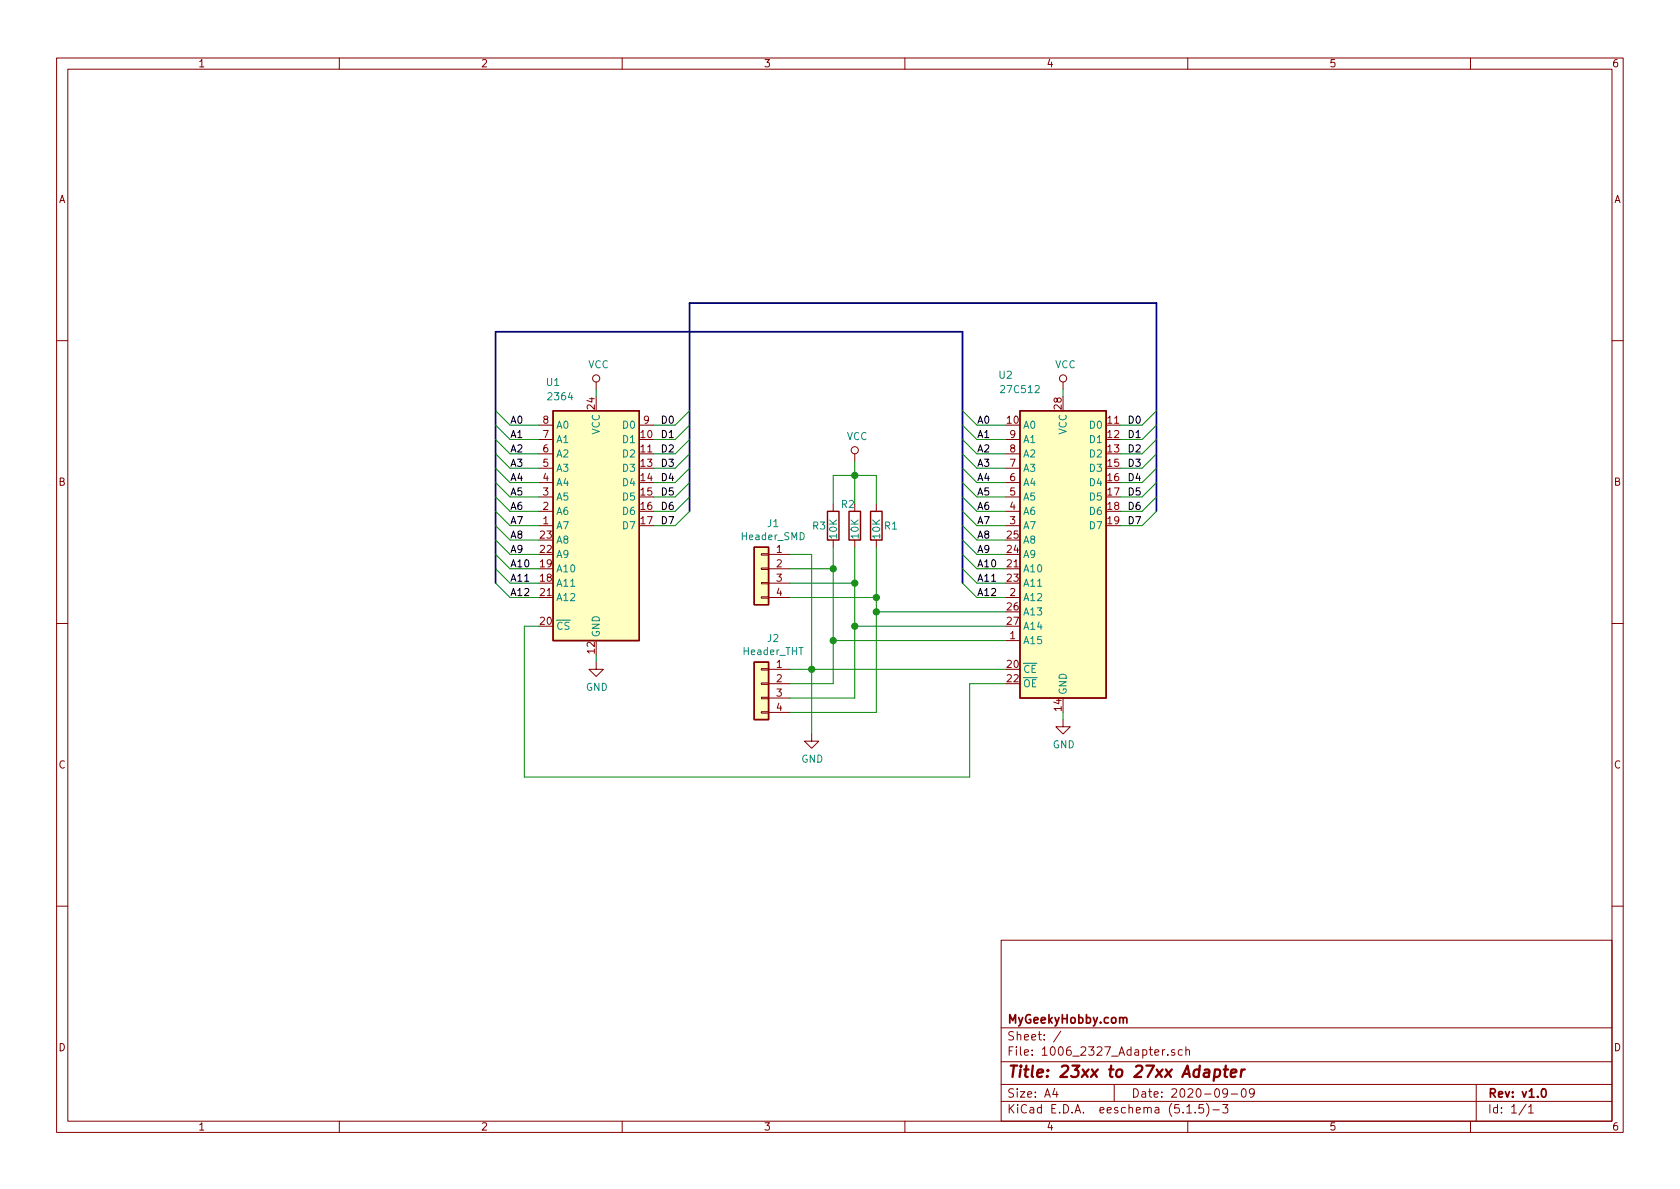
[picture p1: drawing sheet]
<svg xmlns="http://www.w3.org/2000/svg" width="297mm" height="210mm" viewBox="0 0 297 210" stroke-linecap="round" stroke-linejoin="round" font-family="sans-serif">
<g fill="none" stroke="#840000" stroke-width=".18">
<path d="M10 10.3h277v189.9h-277zM12 12.2h273v186.1h-273zM60 10.3v1.9M110 10.3v1.9M160 10.3v1.9M210 10.3v1.9M260 10.3v1.9M10 60.2h2M95.2 77.7h2.6M95.2 75.2h2.6M105.4 67.6v1.2M113 75.2h2.6"/>
<path d="M177.8 77.7h2.5M188 67.6v1.2M285 60.2h2M95.2 93h2.6M95.2 90.4h2.6M95.2 87.9h2.6M95.2 85.3h2.6M95.2 82.8h2.6M95.2 80.3h2.6M134.6 97.9h1.3v.3h-1.3zM135.9 98h3.8M147.3 89.1v1.3"/>
<path d="M147.3 95.5v1.3M151.1 80.3v1.2M151.1 95.5v1.3M154.9 89.1v1.3M154.9 95.5v1.3M177.8 93h2.5M177.8 90.4h2.5M177.8 87.9h2.5M177.8 85.3h2.5M177.8 82.8h2.5M177.8 80.3h2.5M10 110.3h2"/>
<path d="M105.4 117.1v1.3h1.3l-1.3 1.2-1.3-1.2h1.3M134.6 118.2h1.3v.3h-1.3zM134.6 105.5h1.3v.3h-1.3zM134.6 103h1.3v.2h-1.3zM134.6 100.5h1.3v.2h-1.3zM135.9 118.4h3.8M135.9 100.6h3.8M135.9 103.1h3.8M135.9 105.7h3.8M177.8 105.7h2.5M177.8 113.3h2.5M285 110.3h2"/>
<path d="M134.6 125.9h1.3v.2h-1.3zM134.6 123.3h1.3v.3h-1.3zM134.6 120.8h1.3v.2h-1.3zM135.9 120.9h3.8M135.9 123.4h3.8M135.9 126h3.8M143.5 129.8v1.3h1.3l-1.3 1.2-1.3-1.2h1.3M188 127.2v1.3h1.2l-1.2 1.3-1.3-1.3h1.3M10 160.2h2M177 166.3h108v32h-108zM285 160.2h2M60 198.3v1.9"/>
<path d="M110 198.3v1.9M160 198.3v1.9M177 194.8h108M177 191.8h108M177 187.8h108M177 181.8h108M186.5 192.5l-.4 1h1M186.8 193v1M187.6 182.3l-1.3 2M197 191.8v3M206 185.6l-.5 .3M206.5 186.5v.1"/>
<path d="M207.7 185.7l-.4-.1-.2 .2 .1 .2 .5 .2v.3h-.6M209 185.7l-.4-.1-.3 .3 .2 .6h.5M209.7 185.7l.2-.1 .4 .1v.9M209.7 185.1v1.5M209.8 195.8l.5-.5v1.5M209.8 196.8h.9M210 198.3v1.9M211.3 196.7v.1M212.8 195.3h-.8v.7l.2-.1 .5 .1 .1 .2v.5l-.3 .1-.5-.1M213.3 195.1a1.71 1.71 0 0 1 0 2.3M214.5 196.3h1.1M216.2 195.3h.9l-.5 .6 .4 .1v.7l-.2 .1-.6-.1"/>
<path d="M217 193.2l-.1 .2a.48 .48 0 0 1-.6-.1v-.6a.48 .48 0 0 1 .6-.1l.1 .1a1.19 1.19 0 0 1-.2 1.2l-.5 .1M217.7 193.5h1.1M219.6 192.7l.4-.2a.94 .94 0 0 1 0 1.5 .82 .82 0 0 1-.4-1.3zM221.8 193.2l-.3 .3h-.3l-.3-.3v-.4l.2-.2 .4-.1 .2 .2a1.13 1.13 0 0 1-.2 1.2l-.4 .1M260 198.3v1.9M261 191.8v6.5M269.8 195.2l-1.2 2M270.3 195.8l.4-.5v1.5M270.3 196.8h.8"/>
<circle cx="105.4" cy="66.9" r=".63"/>
<circle cx="151.1" cy="79.6" r=".63"/>
<circle cx="188" cy="66.9" r=".63"/>
</g>
<path d="M198.6 180.1l.2-.2 .4 .1v.9M272.7 192.7l.2-.2a.81 .81 0 0 1 .6 .6 .81 .81 0 0 1-.3 .8l-.2 .1a.79 .79 0 0 1-.3-1.3z" fill="none" stroke="#840000" stroke-width=".3"/>
<path d="M214.8 189.2h.8l.1 .3v.6a.66 .66 0 0 1-1 .2M214.8 189.1l-.2 2M216.4 189.1h.7M216.7 188.4l-.2 1.8 .1 .1 .4 .1M217.6 189.8l1-.2-.1-.4h-.7l-.2 1 .2 .2 .6-.1M219.5 189.1l-.1 1.3M220.1 189.1a.54 .54 0 0 0-.6 .4" fill="none" stroke="#840000" stroke-width=".41"/>
<path d="M97.8 72.6h15.2v40.7h-15.2zM180.3 72.6h15.3v50.8h-15.3zM133.3 96.8h2.6v10.1h-2.6zM146.3 90.4h2v5.1h-2zM150.1 90.4h2v5.1h-2zM153.9 90.4h2.1v5.1h-2.1zM133.3 117.1h2.6v10.1h-2.6z" fill="none" stroke="#840000" stroke-width=".25"/>
<g fill="#ffffc2" stroke="#ffffc2" stroke-width=".18">
<path d="M133.3 117.1h2.6v10.1h-2.6z"/>
<path d="M133.3 96.8h2.6v10.1h-2.6z"/>
<path d="M180.3 72.6h15.3v50.8h-15.3z"/>
<path d="M97.8 72.6h15.2v40.7h-15.2z"/>
</g>
<path d="M121.9 90.4v-36.8h82.6v36.8M87.6 103.1v-44.4h82.6v44.4" fill="none" stroke="#000084" stroke-width=".3"/>
<g fill="none" stroke="#008400" stroke-width=".18">
<path d="M87.6 77.7l2.6 2.6h5M87.6 75.2l2.6 2.5h5M87.6 72.6l2.6 2.6h5M105.4 68.8v1.3M121.9 77.7l-2.5 2.6h-3.8M121.9 75.2l-2.5 2.5h-3.8M121.9 72.6l-2.5 2.6h-3.8M170.2 77.7l2.5 2.6h5.1M170.2 75.2l2.5 2.5h5.1M170.2 72.6l2.5 2.6h5.1M188 68.8v1.3M204.5 77.7l-2.6 2.6h-3.8"/>
<path d="M204.5 75.2l-2.6 2.5h-3.8M204.5 72.6l-2.6 2.6h-3.8M87.6 82.8l2.6 2.5h5M87.6 90.4l2.6 2.6h5M87.6 87.9l2.6 2.5h5M87.6 85.3l2.6 2.6h5M87.6 80.3l2.6 2.5h5M87.6 98l2.6 2.6h5M87.6 95.5l2.6 2.5h5M87.6 93l2.6 2.5h5M121.9 82.8l-2.5 2.5h-3.8M121.9 90.4l-2.5 2.6h-3.8"/>
<path d="M121.9 87.9l-2.5 2.5h-3.8M121.9 85.3l-2.5 2.6h-3.8M121.9 80.3l-2.5 2.5h-3.8M139.7 98h3.8v31.8M147.3 89.1v-5h7.6v5M147.3 96.8v24.1h-7.6M151.1 81.5v7.6M151.1 96.8v26.6h-11.4M154.9 96.8v29.2h-15.2M170.2 82.8l2.5 2.5h5.1M170.2 90.4l2.5 2.6h5.1M170.2 87.9l2.5 2.5h5.1"/>
<path d="M170.2 85.3l2.5 2.6h5.1M170.2 80.3l2.5 2.5h5.1M170.2 98l2.5 2.6h5.1M170.2 95.5l2.5 2.5h5.1M170.2 93l2.5 2.5h5.1M204.5 82.8l-2.6 2.5h-3.8M204.5 90.4l-2.6 2.6h-3.8M204.5 87.9l-2.6 2.5h-3.8M204.5 85.3l-2.6 2.6h-3.8M204.5 80.3l-2.6 2.5h-3.8M87.6 100.6l2.6 2.5h5M87.6 103.1l2.6 2.6h5"/>
<path d="M95.2 110.7h-2.5v26.7h78.7v-16.5h6.4M105.4 115.8v1.3M139.7 103.1h11.4M139.7 105.7h15.2M139.7 100.6h7.6M139.7 118.4h38.1M147.3 113.3h30.5M151.1 110.7h26.7M154.9 108.2h22.9M170.2 100.6l2.5 2.5h5.1M170.2 103.1l2.5 2.6h5.1M188 126v1.2"/>
</g>
<g fill="#008400" stroke="#008400" stroke-width=".25">
<circle cx="154.9" cy="105.7" r=".51"/>
<circle cx="151.1" cy="84.1" r=".51"/>
<circle cx="147.3" cy="113.3" r=".51"/>
<circle cx="151.1" cy="103.1" r=".51"/>
<circle cx="147.3" cy="100.6" r=".51"/>
<circle cx="143.5" cy="118.4" r=".51"/>
<circle cx="154.9" cy="108.2" r=".51"/>
<circle cx="151.1" cy="110.7" r=".51"/>
</g>
<text font-size="2.8" fill="#840000" x="178" y="190.5">Title: 23xx to 27xx Adapter</text>
<g font-size="2.1" fill="#840000">
<text x="178" y="184">Sheet: /</text>
<text x="178" y="181">MyGeekyHobby.com</text>
<text x="178" y="186.7">File: 1006_2327_Adapter.sch</text>
<text x="178" y="196.9">KiCad E.D.A. eeschema (5.1.5)-3</text>
<text x="178" y="194.1">Size: A4</text>
<text x="200" y="194.1">Date: 2020-09-09</text>
<text x="263" y="194.1">Rev: v1.0</text>
<text x="263" y="196.9">Id: 1/1</text>
</g>
<g font-size="1.8" fill="#840000">
<text x="35" y="11.9">1</text>
<text x="85" y="11.9">2</text>
<text x="135" y="11.9">3</text>
<text x="185" y="11.9">4</text>
<text x="235" y="11.9">5</text>
<text x="285" y="11.9">6</text>
<text x="10.4" y="35.9">A</text>
<text x="285.4" y="35.9">A</text>
<text x="96" y="77.5">7</text>
<text x="96" y="74.9">8</text>
<text x="105.2" y="72.3" transform="rotate(-90 105.2 72.3)">24</text>
<text x="113.3" y="77.5">10</text>
<text x="113.8" y="74.9">9</text>
<text x="178.1" y="74.9">10</text>
<text x="178.6" y="77.5">9</text>
<text x="187.7" y="72.3" transform="rotate(-90 187.7 72.3)">28</text>
<text x="195.9" y="74.9">11</text>
<text x="195.9" y="77.5">12</text>
<text x="96" y="82.5">5</text>
<text x="96" y="80">6</text>
<text x="113.3" y="80">11</text>
<text x="113.3" y="82.5">13</text>
<text x="178.6" y="82.5">7</text>
<text x="178.6" y="80">8</text>
<text x="195.9" y="80">13</text>
<text x="195.9" y="82.5">15</text>
<text x="10.4" y="85.9">B</text>
<text x="96" y="87.6">3</text>
<text x="96" y="85.1">4</text>
<text x="113.3" y="85.1">14</text>
<text x="113.3" y="87.6">15</text>
<text x="178.6" y="87.6">5</text>
<text x="178.6" y="85.1">6</text>
<text x="195.9" y="85.1">16</text>
<text x="195.9" y="87.6">17</text>
<text x="285.4" y="85.9">B</text>
<text x="95.6" y="95.2">23</text>
<text x="96" y="92.7">1</text>
<text x="96" y="90.2">2</text>
<text x="113.3" y="90.2">16</text>
<text x="113.3" y="92.7">17</text>
<text x="178.1" y="95.2">25</text>
<text x="178.6" y="92.7">3</text>
<text x="178.6" y="90.2">4</text>
<text x="195.9" y="90.2">18</text>
<text x="195.9" y="92.7">19</text>
<text x="95.6" y="100.3">19</text>
<text x="95.6" y="97.8">22</text>
<text x="137.3" y="97.8">1</text>
<text x="137.3" y="100.3">2</text>
<text x="178.1" y="100.3">21</text>
<text x="178.1" y="97.8">24</text>
<text x="95.6" y="102.9">18</text>
<text x="95.6" y="105.4">21</text>
<text x="137.3" y="102.9">3</text>
<text x="137.3" y="105.4">4</text>
<text x="178.1" y="102.9">23</text>
<text x="178.1" y="107.9">26</text>
<text x="178.6" y="105.4">2</text>
<text x="95.6" y="110.5">20</text>
<text x="178.1" y="110.5">27</text>
<text x="178.6" y="113">1</text>
<text x="105.2" y="115.5" transform="rotate(-90 105.2 115.5)">12</text>
<text x="137.3" y="118.1">1</text>
<text x="178.1" y="118.1">20</text>
<text x="137.3" y="120.6">2</text>
<text x="137.3" y="123.2">3</text>
<text x="137.3" y="125.7">4</text>
<text x="178.1" y="120.6">22</text>
<text x="187.7" y="125.7" transform="rotate(-90 187.7 125.7)">14</text>
<text x="10.4" y="135.9">C</text>
<text x="285.4" y="135.9">C</text>
<text x="10.4" y="185.9">D</text>
<text x="285.4" y="185.9">D</text>
<text x="35" y="199.9">1</text>
<text x="85" y="199.9">2</text>
<text x="135" y="199.9">3</text>
<text x="185" y="199.9">4</text>
<text x="235" y="199.9">5</text>
<text x="285" y="199.9">6</text>
</g>
<g font-size="1.8" fill="#008484">
<text x="104" y="65.1">VCC</text>
<text x="186.5" y="65.1">VCC</text>
<text x="96.7" y="68.2">U1</text>
<text x="97.1" y="70.8">2364</text>
<text x="176.7" y="67">U2</text>
<text x="177.2" y="69.5">27C512</text>
<text x="98.3" y="75.8">A0</text>
<text x="106" y="76.9" transform="rotate(-90 106 76.9)">VCC</text>
<text x="110.3" y="75.8">D0</text>
<text x="149.7" y="77.8">VCC</text>
<text x="180.8" y="75.8">A0</text>
<text x="188.6" y="76.9" transform="rotate(-90 188.6 76.9)">VCC</text>
<text x="192.8" y="75.8">D0</text>
<text x="98.3" y="83.4">A3</text>
<text x="98.3" y="80.9">A2</text>
<text x="98.3" y="78.4">A1</text>
<text x="110.3" y="78.4">D1</text>
<text x="110.3" y="80.9">D2</text>
<text x="110.3" y="83.4">D3</text>
<text x="180.8" y="83.4">A3</text>
<text x="180.8" y="80.9">A2</text>
<text x="180.8" y="78.4">A1</text>
<text x="192.8" y="78.4">D1</text>
<text x="192.8" y="80.9">D2</text>
<text x="192.8" y="83.4">D3</text>
<text x="98.3" y="88.5">A5</text>
<text x="98.3" y="86">A4</text>
<text x="110.3" y="86">D4</text>
<text x="110.3" y="88.5">D5</text>
<text x="148.8" y="89.8">R2</text>
<text x="180.8" y="88.5">A5</text>
<text x="180.8" y="86">A4</text>
<text x="192.8" y="86">D4</text>
<text x="192.8" y="88.5">D5</text>
<text x="98.3" y="93.6">A7</text>
<text x="98.3" y="91.1">A6</text>
<text x="110.3" y="91.1">D6</text>
<text x="110.3" y="93.6">D7</text>
<text x="131.2" y="95.5">Header_SMD</text>
<text x="135.7" y="93.2">J1</text>
<text x="143.7" y="93.6">R3</text>
<text x="148" y="95.2" transform="rotate(-90 148 95.2)">10K</text>
<text x="151.8" y="95.2" transform="rotate(-90 151.8 95.2)">10K</text>
<text x="155.6" y="95.2" transform="rotate(-90 155.6 95.2)">10K</text>
<text x="156.4" y="93.6">R1</text>
<text x="180.8" y="93.6">A7</text>
<text x="180.8" y="91.1">A6</text>
<text x="192.8" y="91.1">D6</text>
<text x="192.8" y="93.6">D7</text>
<text x="98.3" y="101.2">A10</text>
<text x="98.3" y="98.7">A9</text>
<text x="98.3" y="96.1">A8</text>
<text x="180.8" y="101.2">A10</text>
<text x="180.8" y="98.7">A9</text>
<text x="180.8" y="96.1">A8</text>
<text x="98.3" y="103.8">A11</text>
<text x="98.3" y="106.3">A12</text>
<text x="180.8" y="106.3">A12</text>
<text x="180.8" y="103.8">A11</text>
<text x="98.3" y="111.4">CS</text>
<text x="106" y="112.8" transform="rotate(-90 106 112.8)">GND</text>
<text x="135.7" y="113.5">J2</text>
<text x="180.8" y="113.9">A15</text>
<text x="180.8" y="108.8">A13</text>
<text x="180.8" y="111.4">A14</text>
<text x="131.5" y="115.8">Header_THT</text>
<text x="180.8" y="119">CE</text>
<text x="103.6" y="122.2">GND</text>
<text x="180.8" y="121.5">OE</text>
<text x="188.6" y="122.9" transform="rotate(-90 188.6 122.9)">GND</text>
<text x="141.7" y="134.9">GND</text>
<text x="186.1" y="132.3">GND</text>
</g>
<g font-size="1.8">
<text x="90.2" y="74.9">A0</text>
<text x="90.2" y="77.5">A1</text>
<text x="117.1" y="74.9">D0</text>
<text x="117.1" y="77.5">D1</text>
<text x="172.7" y="77.5">A1</text>
<text x="172.7" y="74.9">A0</text>
<text x="199.7" y="77.5">D1</text>
<text x="199.7" y="74.9">D0</text>
<text x="90.2" y="80">A2</text>
<text x="90.2" y="82.5">A3</text>
<text x="117.1" y="82.5">D3</text>
<text x="117.1" y="80">D2</text>
<text x="172.7" y="82.5">A3</text>
<text x="172.7" y="80">A2</text>
<text x="199.7" y="82.5">D3</text>
<text x="199.7" y="80">D2</text>
<text x="90.2" y="85.1">A4</text>
<text x="90.2" y="87.6">A5</text>
<text x="117.1" y="85.1">D4</text>
<text x="117.1" y="87.6">D5</text>
<text x="172.7" y="87.6">A5</text>
<text x="172.7" y="85.1">A4</text>
<text x="199.7" y="87.6">D5</text>
<text x="199.7" y="85.1">D4</text>
<text x="90.2" y="92.7">A7</text>
<text x="90.2" y="90.2">A6</text>
<text x="90.2" y="95.2">A8</text>
<text x="117.1" y="92.7">D7</text>
<text x="117.1" y="90.2">D6</text>
<text x="172.7" y="90.2">A6</text>
<text x="172.7" y="92.7">A7</text>
<text x="172.7" y="95.2">A8</text>
<text x="199.7" y="92.7">D7</text>
<text x="199.7" y="90.2">D6</text>
<text x="90.2" y="97.8">A9</text>
<text x="90.2" y="100.3">A10</text>
<text x="172.7" y="100.3">A10</text>
<text x="172.7" y="97.8">A9</text>
<text x="90.2" y="105.4">A12</text>
<text x="90.2" y="102.9">A11</text>
<text x="172.7" y="105.4">A12</text>
<text x="172.7" y="102.9">A11</text>
</g>
</svg>
